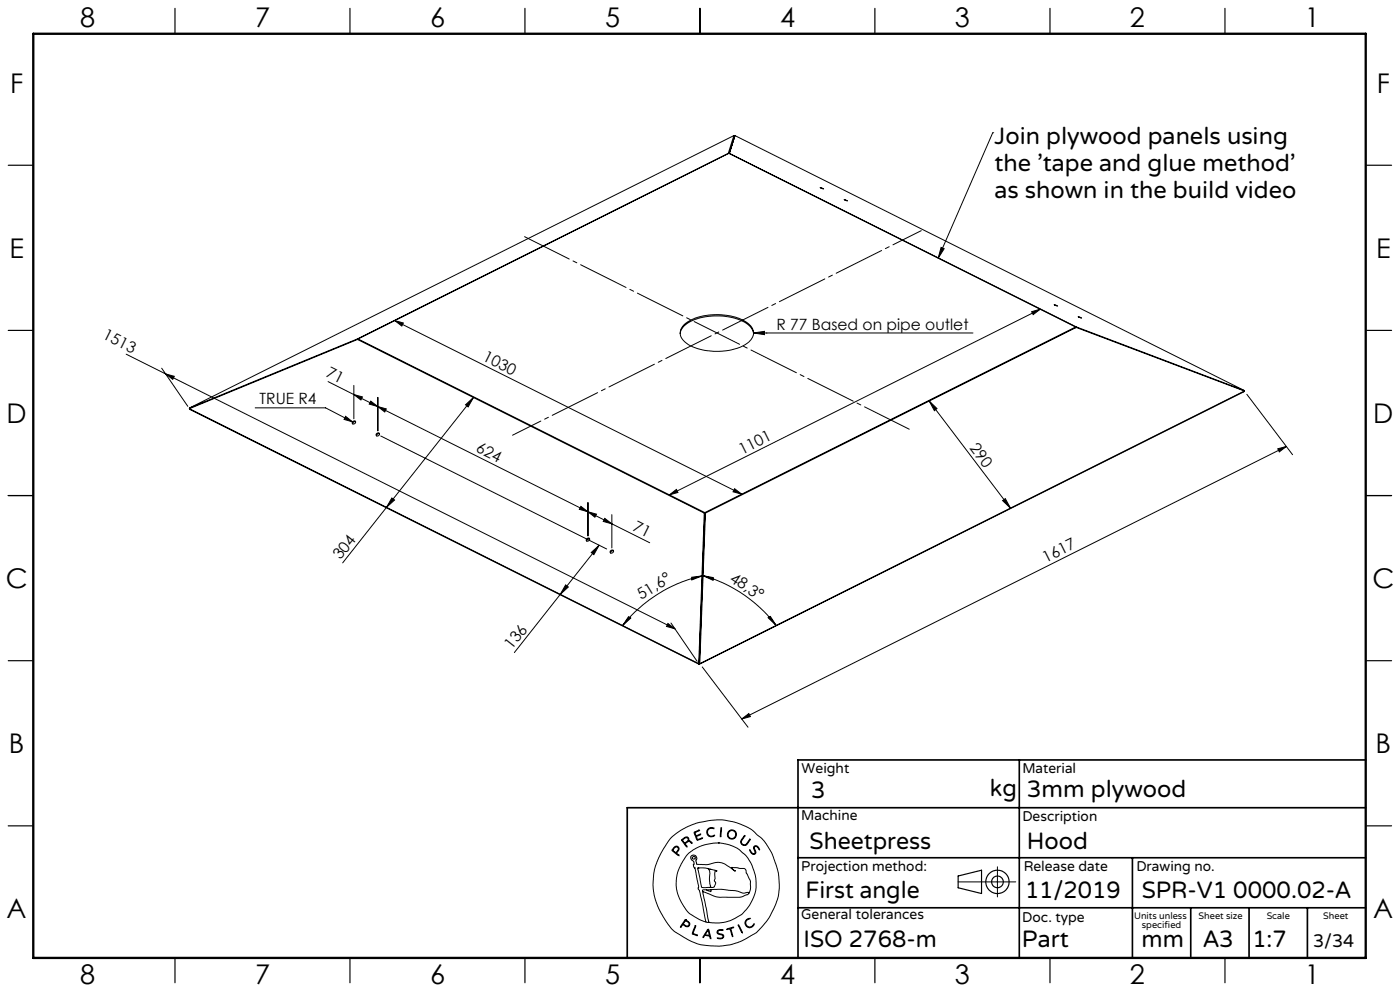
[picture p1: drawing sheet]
<svg xmlns="http://www.w3.org/2000/svg" width="420mm" height="297mm" viewBox="0 0 420 297" stroke-linecap="round" stroke-linejoin="round" font-family="sans-serif">
<g fill="none" stroke="#000" stroke-width=".3">
<path d="M297.8 39.8h.1M297.8 39.8l-16.4 37.6M218.5 46l-111.3 55.6M218.5 46h.1M218.8 46l104.1 52M220.2 40.6l-163.4 81.7M220.2 40.6l-1.7 5.4M220.2 40.6l.1 .4M220.3 41l-1.5 5M220.5 40.6l-1.7 5.4M220.5 40.6l152.8 76.4M220.5 40.6l-.2 .4"/>
<path d="M246 56.2l1.1 .5zM253.2 59.8l1 .4zM282.3 74.2l.9 .3-1.8 2.9zM118.5 96.1l2.5 .7-.5 .9zM118.5 96.1l104 52M204 100a6.1 6.1 0 0 1 4.8-4.4 18.5 18.5 0 0 1 15.6 1.7 4 4 0 0 1 1.7 2.7M205.2 97.3a17.1 17.1 0 0 1 14.6-2.4 8.1 8.1 0 0 1 6.1 3.9 4.1 4.1 0 0 1-2.9 4.8 18.6 18.6 0 0 1-16.9-.6 3.4 3.4 0 0 1-.9-5.7zM226.1 99.8l3.2-.5v1zM226.1 99.8h65.8M309.5 93.4l2.6-.7-2.1 1.6zM312.1 92.7l-111.3 55.6M316.2 91.3l1.1 .5z"/>
<path d="M322.7 98l-104-52-111.3 55.6M322.7 98l-111.2 55.6M322.7 98v.2M322.9 98l-.1 .2M322.9 98l50.4 19M323.4 94.9l1.1 .4zM37.9 106.1l11.8 6M48.5 110.3l7.8 11.5M49.7 112.1l2.6 .7-.5 .9zM49.7 112.1l152.8 76.4M98.4 114.4l7.8 3.8M106.2 118.2l2.5 .8-.4 .9z"/>
<path d="M106.2 115.5v10M106.2 118.2l7.1 3.6M107.2 101.6l-50.4 20.7M107.2 101.6l.1 .2M107.4 101.6l104.1 52M107.4 101.6v.2M113.3 119.1v10M142 119.1l-39.2 49.6M373.3 117.2l-50.4-19.1-111.3 55.7M373.3 117.2l-163.4 81.7M373.3 117.2l-163.5 81.9M373.3 117l-.1 .2"/>
<path d="M374.1 118.2l13.7 18.1M56.8 122.3l.1 .1M56.8 122.5l152.8 76.4M56.8 122.5l50.4-20.8 104.1 52.1M56.8 122.5l.2 .2 152.8 76.4M76.6 122.2h21.1l8.1 4.2M103.7 124.8l2.1 1.6-2.6-.7zM105.9 126.3a.48 .48 0 0 1 .8 .1 .48 .48 0 0 1-.5 .7 .41 .41 0 0 1-.6-.3 .41 .41 0 0 1 .3-.5zM106.7 126.4a.66 .66 0 0 0-.9 .6M111.2 120.2l2.1 1.6-2.5-.7zM113.3 121.8l2.6 .8-.5 .9zM113.3 121.8l70.3 35.2"/>
<path d="M113.9 130a.67 .67 0 0 0-.9 .6M114.2 130.7l67.8 33.8M139.7 121.3l2.3-2.2-1.6 2.9zM278.8 120.2l2.3 2.2-.8 .7zM278.8 120.2l24.3 32.1M383.3 134.5l2.6-.7-2.1 1.6zM385.9 133.8l-163.4 81.7M117.5 149.3l.9 .6-2.4 2.1zM174.3 151.8l2.1 1.6-2.6-.8zM176.4 153.4l2.5 .7-.4 .9zM176.4 150.6v10M181.4 155.4l2.2 1.6-2.6-.7z"/>
<path d="M183.6 157l11.3 5.7M183.6 154.2v10M200.8 148.3l2.1-1.6 .5 .9zM211.3 153.8l-1.7 45.1M211.3 153.8l.2 .2M211.5 154l-1.7 45.1M211.5 153.6v.4M211.6 153.8l-1.7 45.1M211.6 153.8l-.1 .2M220.4 146.5l2.1 1.6-2.6-.7zM300.8 150l.8-.6 1.5 2.9zM169.7 175.3l.8 .6-2.4 2.2z"/>
<path d="M176.1 161.4a.51 .51 0 0 1 .9 .3 .51 .51 0 0 1-.8 .5 .42 .42 0 0 1-.4-.3 .42 .42 0 0 1 .3-.5zM176.9 161.5a.66 .66 0 0 0-.9 .6M177.4 165.6l2.3-2.2-1.5 2.8zM179.7 163.4l-25.4 32.2M183.2 165.1a.51 .51 0 0 1 .6-.2 .51 .51 0 0 1 .3 .6 .51 .51 0 0 1-.7 .3l-.3-.2zM184.1 165.1a.67 .67 0 0 0-.9 .6M207.5 173l3.1-.4-3.1 1.2zM210.6 172.6a42.3 42.3 0 0 0-23.8 14.9M210.9 172.5l3.1 .6-.1 .8zM210.9 172.5a42 42 0 0 1 21.9 14.9M188.6 184.8l.6 .4-2.4 2.3zM200.4 186.9l2.1 1.6-2.5-.8z"/>
<path d="M201.3 186.7l7.8 11.5M209.6 198.9l.2 .2M209.9 198.9l-.1 .2M210.7 199.9l13.7 18M230.4 185.1l.7-.4 1.7 2.7zM222.5 215.5l2.1-1.6 .5 .9zM201.3 251.1l2.8-2.2 4.5-2.1 4.8-1 3.2-.1 3.7 .7 3.3 1.2 2 1.1 2.8 2.4 1.5 1.8 1.8 3.2 1.8 5.3 .3 3.5-.2 3-.8 2.8-1.7 3.7-1.8 2.5a16.5 16.5 0 0 1-6.7 5l-3.3 1.2-2.9 .4h-3.4l-2.9-.4-3.7-1.5-3.8-2.3-1.1-.9-1.2-1.6-2.3-3.7-1.2-2.8-.6-2.2-.3-3.1 .3-3.5 .9-3.2 2-4zM202 254.1l.7-.5 .6 .1 .4 .6-.1 .6a.64 .64 0 0 0-.3 1.1l.4 .5-1.7-1.2a.52 .52 0 0 1-.4-.5 .52 .52 0 0 1 .4-.6zM202.4 254l.4-.2 .5 .1 .2 .5-.2 .4a.73 .73 0 0 1-.7 .6 .73 .73 0 0 1-.7-.7zM204.5 251.6l1.1-.7h.6l.4 .3 .1 .8 .6 .2 .3 .5-.8-.5-.6 .2a.61 .61 0 0 0-.6 .5 .61 .61 0 0 0 .5 .7l-.1 .3-1.5-2zM204.8 251.7l.8-.6h.6l.2 .6-.5 .6a.52 .52 0 0 1-.6 .3 .52 .52 0 0 1-.4-.5zM208.2 249.4l1.7-.6-1 .5a.57 .57 0 0 0-.2 .9 .57 .57 0 0 0 .9 0l.6-.2-.8 .5a.46 .46 0 0 0-.5 .4 .46 .46 0 0 0 .3 .5l.1 .2 1.5-.5-1.7 .7z"/>
<path d="M212.3 248.5l.8-.5 1 .2 .1 .2-.9-.2-.7 .3-.3 .5v.7l.1 .4 .6 .4 1.3-.2a.53 .53 0 0 1-.3 .5 .53 .53 0 0 1-.5 0l-.9-.2-.4-.4-.2-1zM215.5 252.6l2.7 .4 3 1.2 2.3 1.9 .9 1.2 1.3 2.2 1.1 3.8-.1 3.5-.8 2.5a11.7 11.7 0 0 1-8.9 7.2l-2.6 .1-1.7-.2M215.5 252.6l-4.1 .6-3.4 1.5-2.1 1.8-2.1 3.5-.5 1.4-.4 2 .1 3 .9 2.9 2 3.4a9.1 9.1 0 0 0 4 2.9l1.9 .8M215.5 252.6h.1M216.3 248.1h.2v.6l-.2 1.9-.2 .2zM223.3 250.5l.1-.1 .1 .2-1.1 1.6 .2 .7 .7 .3a3.3 3.3 0 0 0 1.7-1.7v.2l-1 1.5-.4 .2-.7-.1-.6-.5-.1-.6zM224.9 254.7l.7 .9 .5 .3 .4-.3-.4-1.4 .2-.6h.9l.7 1-.1 .1-.9-1-.5 .1-.1 .4 .5 1.4-.6 .5-.9-.5zM299.2 259.8v9M205.6 275.6l-1.4 2-.1 .2h.2a.69 .69 0 0 1 .6-.6 .69 .69 0 0 1 .8 .4l.9 .1 .3-.9-1.3-1.2M205.6 275.6h.1M205.6 275.9l-.3 .5M205.7 275.9l1 .9-.1 .6-.6 .1a.7 .7 0 0 1-.9-.9l.2-.2"/>
<path d="M205.7 275.9h.1M208.5 277.5l.2-.1v.2l-.5 1.4a.56 .56 0 0 0-.2 .7 .56 .56 0 0 0 .7 .3l.5 .4-1.6-.6zM209.3 260.2l2.3-.1 3.1 .8 .4 .3a.35 .35 0 0 0-.5-.2 .35 .35 0 0 0-.1 .5v1.8l-.2 .7 .4 .8-.4 1-.5 .2h-2.6a.85 .85 0 0 1-.8-.2 .85 .85 0 0 1-.1-.9zM209.4 260.1h.1M210.8 267.2l1.9 9.2M210.8 267.2l3.7 1.5 1.3 .2h6.3l2.1-.8 .4-.3M211.8 276.4h.9M211.9 266.7h-1.1v.5M212.1 260.2a2.12 2.12 0 0 1 .8 2.7v1.9l.3 .9-.3 .2M212.3 278.6l.1-.1a4.3 4.3 0 0 1 .9 2.6v.2h-.2a.74 .74 0 0 0-.8-.8l-.2-.1a.82 .82 0 0 0-1.1 .6l-.1-.3zM212.3 278.9l.4 .9a.4 .4 0 0 1-.1 .6 .4 .4 0 0 1-.6-.2l-.4-.1zM212.4 278.9h.1"/>
<path d="M212.7 276.4h.1M213 260.6h.1M213.3 266.6l3.2-.1 4.2 .4 2.3 .8 1.1-.2a.3 .3 0 0 1 .4-.1 .3 .3 0 0 1 .1 .4M213.3 266.6v.6l-1.4-.5M213.3 266.6l-1.4 .1M215.3 278.9l.6-.3 1 .1v.2h-1.4l-.2 .6 .3 .2 1.4 .5 .1 .5-.2 .4-.6 .3-1.1-.2h1.1l.6-.5-.3-.5-1.4-.5-.1-.4zM218 278.4l2.1-.5-.8 .4 .5 2.4-.8-2.3-.8 .2zM221.5 277.2l1.2 2.2v.2zM221.5 277.1h.1M224 275.6l.7-.4 .3 .1-.8 .4-.4 .6v.6l.5 .7 .9 .2 .9-.9a.41 .41 0 0 1 .1 .5 .41 .41 0 0 1-.4 .2l-1 .5-.9-.5-.4-1.1zM224.6 267.8l.5-1.4v-2.3l-1.7-3.8-3.9-.3 .3 .5 .8 .6h-.1l-3.1-2.2-1.7-.5-3.6 .7-3-.1-.3-.9 .3-.8-.3-.7-.6-.3-.7 .1-.3 .4v.4l1 1.1-.1 1.4 .4 .5 1.1 5.4-.2 .8 .4 .4 .3 1.1 1.7 8.5M287.4 264.3h17.3"/>
<circle cx="113.3" cy="130.1" r=".5"/>
<circle cx="208.1" cy="257.1" r=".44"/>
<circle cx="219.5" cy="250.1" r="1.17"/>
<circle cx="219.6" cy="250.1" r="1.38"/>
</g>
<g fill="none" stroke="#000" stroke-width=".35">
<path d="M52.5 2.5v7.5M105 2.5v7.5M157.5 2.5v7.5M210 2.5v7.5M262.5 2.5v7.5M315 2.5v7.5M367.5 2.5v7.5M2.5 49.5h7.5M410 49.5h7.5M2.5 99h7.5M410 99h7.5M2.5 148.5h7.5"/>
<path d="M410 148.5h7.5M2.5 198h7.5M410 198h7.5M2.5 247.5h7.5M410 247.5h7.5M287.4 262.5l7.1-1.7v7l-7.1-1.7zM52.5 287v7.5M105 287v7.5M157.5 287v7.5M210 287v7.5M262.5 287v7.5M315 287v7.5"/>
<path d="M367.5 287v7.5"/>
<circle cx="299.2" cy="264.3" r="3.5"/>
<circle cx="299.2" cy="264.3" r="1.75"/>
</g>
<path d="M272.8 128.6l-115.4-57.7" fill="none" stroke="#000" stroke-width=".3" stroke-dasharray="15.2 1.3 1.3 1.3" stroke-dashoffset=".3"/>
<path d="M153.8 130.4l122.6-61.3" fill="none" stroke="#000" stroke-width=".3" stroke-dasharray="15.2 1.3 1.3 1.3" stroke-dashoffset="5.8"/>
<path d="M305.8 227.7v59.2M409.7 227.7h-170.3v59.2M239.4 257.1h170.3M339.7 257.1v29.9M409.7 242.1h-221.5v45M239.4 272.1h170.3M357.2 272.1v14.8M374.7 272.1v14.8M392.2 272.1v14.8" fill="none" stroke="#000" stroke-width=".5"/>
<path d="M10 10.1h399.7v277h-399.7z" fill="none" stroke="#000" stroke-width=".7"/>
<g fill="#000">
<path d="M282.3 74.2l.9 .3-1.8 2.9z"/>
<path d="M118.5 96.1l2.5 .7-.5 .9zM220.4 146.5l2.1 1.6-2.6-.7zM106.2 118.2l2.5 .8-.4 .9zM111.2 120.2l2.1 1.6-2.5-.7zM113.3 121.8l2.6 .8-.5 .9zM174.3 151.8l2.1 1.6-2.6-.8zM176.4 153.4l2.5 .7-.4 .9zM181.4 155.4l2.2 1.6-2.6-.7z"/>
<path d="M226.1 99.8l3.2 .5v-1zM103.7 124.8l-.5 .9 2.6 .7z"/>
<path d="M139.7 121.3l2.3-2.2-1.6 2.9zM117.5 149.3l.9 .6-2.4 2.1zM177.4 165.6l2.3-2.2-1.5 2.8zM169.7 175.3l.8 .6-2.4 2.2z"/>
<path d="M278.8 120.2l2.3 2.2-.8 .7zM300.8 150l.8-.6 1.5 2.9z"/>
<path d="M200.8 148.3l2.1-1.6 .5 .9zM309.5 93.4l2.6-.7-2.1 1.6zM222.5 215.5l2.1-1.6 .5 .9zM383.3 134.5l2.6-.7-2.1 1.6z"/>
<path d="M207.5 173l3.1-.4-3.1 1.2zM188.6 184.8l.6 .4-2.4 2.3z"/>
<path d="M200.4 186.9l2.1 1.6-2.5-.8zM49.7 112.1l2.6 .7-.5 .9z"/>
<path d="M230.4 185.1l.7-.4 1.7 2.7zM210.9 172.5l3.1 .6-.1 .8z"/>
</g>
<g font-size="8.1">
<text x="24" y="8">8</text>
<text x="76.5" y="8">7</text>
<text x="129" y="8">6</text>
<text x="181.5" y="8">5</text>
<text x="234" y="8">4</text>
<text x="286.5" y="8">3</text>
<text x="339" y="8">2</text>
<text x="391.5" y="8">1</text>
<text x="3" y="27.7">F</text>
<text x="413" y="27.7">F</text>
<text x="2.8" y="77.2">E</text>
<text x="412.8" y="77.2">E</text>
<text x="2" y="126.7">D</text>
<text x="412" y="126.7">D</text>
<text x="1.7" y="176.2">C</text>
<text x="411.7" y="176.2">C</text>
<text x="2.7" y="225.7">B</text>
<text x="412.7" y="225.7">B</text>
<text x="2" y="275.2">A</text>
<text x="412" y="275.2">A</text>
<text x="24" y="295">8</text>
<text x="76.5" y="295">7</text>
<text x="129" y="295">6</text>
<text x="181.5" y="295">5</text>
<text x="234" y="295">4</text>
<text x="286.5" y="295">3</text>
<text x="339" y="295">2</text>
<text x="391.5" y="295">1</text>
</g>
<g font-size="7.1">
<text x="298.3" y="43.1">Join plywood panels using</text>
<text x="298.3" y="51.2">the 'tape and glue method'</text>
<text x="298.3" y="59.2">as shown in the build video</text>
<text x="243.3" y="239.1">3</text>
<text x="297" y="238.5">kg</text>
<text x="308" y="239">3mm plywood</text>
<text x="242.9" y="254.4">Sheetpress</text>
<text x="308" y="254.4">Hood</text>
<text x="241.6" y="269.2">First angle</text>
<text x="307.5" y="269.2">11/2019</text>
<text x="342.5" y="269.2">SPR-V1 0000.02-A</text>
<text x="241.1" y="283.7">ISO 2768-m</text>
<text x="306.6" y="283.9">Part</text>
<text x="342.5" y="283.9">mm</text>
<text x="360.9" y="283.9">A3</text>
<text x="375.7" y="283.9">1:7</text>
</g>
<text font-size="5.4" x="393.9" y="283.7">3/34</text>
<g font-size="4.7">
<text x="30.6" y="101.3" transform="rotate(27 30.6 101.3)">1513</text>
<text x="233" y="98.8">R 77 Based on pipe outlet</text>
<text x="144.6" y="108" transform="rotate(27 144.6 108)">1030</text>
<text x="97.6" y="112.8" transform="rotate(27 97.6 112.8)">71</text>
<text x="77.9" y="121.2">TRUE R4</text>
<text x="142.5" y="135.3" transform="rotate(27 142.5 135.3)">624</text>
<text x="222.6" y="136.3" transform="rotate(-27 222.6 136.3)">1101</text>
<text x="290.7" y="134.2" transform="rotate(53 290.7 134.2)">290</text>
<text x="189.6" y="158.8" transform="rotate(27 189.6 158.8)">71</text>
<text x="102.1" y="168" transform="rotate(-52 102.1 168)">304</text>
<text x="313.8" y="168.7" transform="rotate(-27 313.8 168.7)">1617</text>
<text x="192.4" y="179.9" transform="rotate(-32 192.4 179.9)">51,6°</text>
<text x="218.7" y="174" transform="rotate(34 218.7 174)">48,3°</text>
<text x="153.6" y="194.8" transform="rotate(-52 153.6 194.8)">136</text>
</g>
<g font-size="4.2">
<text x="240.5" y="231.7">Weight</text>
<text x="306.7" y="231.7">Material</text>
<text x="240.4" y="245.9">Machine</text>
<text x="306.7" y="246.1">Description</text>
<text x="240.4" y="261.1">Projection method:</text>
<text x="307.1" y="261">Release date</text>
<text x="340.9" y="261">Drawing no.</text>
<text x="240.4" y="275.6">General tolerances</text>
<text x="306.7" y="276.3">Doc. type</text>
</g>
<g font-size="2.8">
<text x="340.2" y="275.3">Units unless</text>
<text x="359.6" y="275.3">Sheet size</text>
<text x="380" y="275.3">Scale</text>
<text x="396.9" y="275.3">Sheet</text>
<text x="342.6" y="278.2">specified</text>
</g>
</svg>
